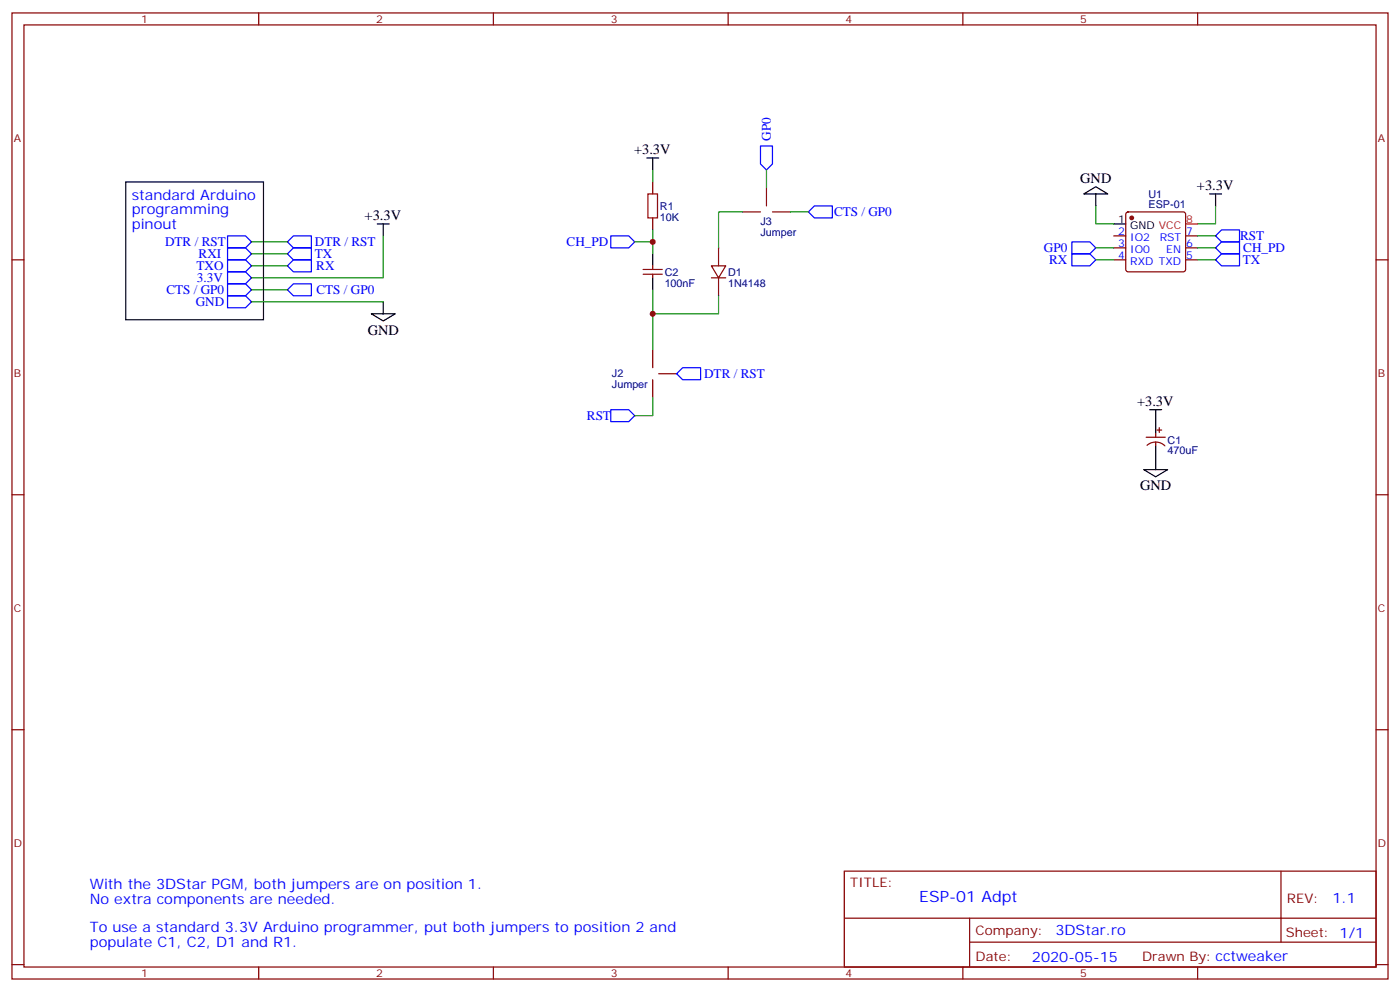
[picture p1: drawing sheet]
<svg xmlns="http://www.w3.org/2000/svg" width="412mm" height="292mm" viewBox="0 0 412 292" stroke-linecap="round" stroke-linejoin="round" font-family="sans-serif">
<g fill="none" stroke="#870000" stroke-width=".35">
<path d="M3.5 3.8h405.4v284.3h-405.4zM7.1 7.3h398.2v277.3h-398.2zM76.2 3.8v3.5M145.3 3.8v3.5M214.5 3.8v3.5M283.6 3.8v3.5M352.8 3.8v3.5M192.3 53.6v3.5M225.8 55.3v5.3M3.5 76.5h3.6M189.4 79.3h5.7M192.3 64.1v3.6"/>
<path d="M192.3 78.2v1.1M209.5 78.2h4.3l-2.1 3.6zM211.7 73v5.2M218.7 62.4h5.3M227.5 62.4h5.3M328.1 76.5h3.5M328.1 69.4h3.5M328.1 73h3.5M331.8 62.6l.5-.2h16.2l.5 .2 .2 .5v16.2l-.2 .5-.5 .2h-16.2l-.5-.2-.2-.5v-16.2zM349.2 76.5h3.6M349.2 69.4h3.6M349.2 73h3.6"/>
<path d="M405.3 76.5h3.6M189.4 80.7h5.7M192.3 80.7v1.1M209.5 81.8h4.3M211.7 81.8v5.3M192.3 102.9v5.3M192.3 111.8v5.3M194 110h5.3M337.6 128.7h5.7M337.9 131.1a3.8 3.8 0 0 1 5.2 .1M340.4 127.6v1.1M340.4 130.1v1.1"/>
<path d="M340.8 126.6h1.4M341.5 125.9v1.4M3.5 145.6h3.6M405.3 145.6h3.6M3.5 214.8h3.6M405.3 214.8h3.6M248.7 256.4h156.6v28.2h-156.6zM377.3 256.4v20.9M248.7 270.2h156.5M285.6 277.3h119.6M285.6 270.2v14.2M3.5 283.9h3.6"/>
<path d="M76.2 284.6v3.5M145.3 284.6v3.5M214.5 284.6v3.5M283.6 284.6v3.5M352.8 284.6v3.5M405.3 283.9h3.6"/>
</g>
<g fill="none" stroke="#00f" stroke-width=".35">
<path d="M224 43h3.5v5.3l-1.7 1.7-1.8-1.7zM67 69.4h5.3l1.8 1.8-1.8 1.8h-5.3zM67 76.5h5.3l1.8 1.7-1.8 1.8h-5.3zM67 73h5.3l1.8 1.7-1.8 1.8h-5.3zM84.7 74.7l1.7-1.7h5.3v3.5h-5.3zM84.7 78.2l1.7-1.7h5.3v3.5h-5.3zM84.7 71.2l1.7-1.8h5.3v3.6h-5.3zM179.9 69.4h5.3l1.8 1.8-1.8 1.8h-5.3zM238.1 62.4l1.8-1.8h5.3v3.5h-5.3zM315.7 71.2h5.3l1.8 1.8-1.8 1.7h-5.3zM315.7 74.7h5.3l1.8 1.8-1.8 1.7h-5.3zM358.1 76.5l1.7-1.8h5.3v3.5h-5.3z"/>
<path d="M358.1 69.4l1.7-1.7h5.3v3.5h-5.3zM358.1 73l1.7-1.8h5.3v3.5h-5.3zM67 80h5.3l1.8 1.8-1.8 1.7h-5.3zM67 83.5h5.3l1.8 1.8-1.8 1.8h-5.3zM67 87.1h5.3l1.8 1.7-1.8 1.8h-5.3zM84.7 85.3l1.7-1.8h5.3v3.6h-5.3zM199.3 110l1.8-1.8h5.3v3.6h-5.3zM179.9 120.6h5.3l1.8 1.7-1.8 1.8h-5.3z"/>
</g>
<g fill="none" stroke="#000" stroke-width=".35">
<path d="M37 53.6h40.6v40.5h-40.6zM190.5 46.5h3.5M192.3 46.5v3.5M319.3 57.1l3.5-2.1 3.5 2.1zM322.8 57.1v3.5M356.3 57.1h3.5M358.1 57.1v3.5M111.1 65.9h3.6M112.9 65.9v3.5M192.3 74.7v3.5M328.1 65.9h3.5M109.4 92.4h7l-3.5 2.1z"/>
<path d="M112.9 88.8v3.6M192.3 81.8v3.5M336.9 138.2h7.1l-3.6 2.1zM338.7 120.6h3.5M340.4 120.6v7M340.4 131.2v7"/>
</g>
<g fill="none" stroke="#008700" stroke-width=".35">
<path d="M192.3 50v3.6M225.8 50v5.3M74.1 74.7h10.6M74.1 78.2h10.6M74.1 71.2h10.6M112.9 69.4v12.4h-38.8M187 71.2h5.3M192.3 67.7v7M218.7 62.4h-7v10.6M232.8 62.4h5.3M322.8 60.6v5.3h5.3M322.8 73h5.3"/>
<path d="M322.8 76.5h5.3M352.8 73h5.3M352.8 76.5h5.3M352.8 69.4h5.3M358.1 60.6v5.3h-5.3M74.1 85.3h10.6M74.1 88.8h38.8M192.3 85.3v17.6M211.7 87.1v5.3h-19.4M192.3 117.1v5.2h-5.3"/>
</g>
<path d="M190.9 57.1h2.8v7h-2.8z" fill="none" stroke="#a10000" stroke-width=".35"/>
<path d="M349.2 65.9h3.6" fill="none" stroke="#f00" stroke-width=".35"/>
<circle cx="333.4" cy="64.1" r=".53" fill="#870000" stroke="#870000" stroke-width=".35"/>
<g fill="#c00">
<circle cx="192.3" cy="92.4" r=".88"/>
<circle cx="192.3" cy="71.2" r=".88"/>
</g>
<text font-size="4.6" fill="#00f" x="270.8" y="265.4">ESP-01 Adpt</text>
<g font-size="4.2">
<text x="186.8" y="45.3">+3.3V</text>
<text x="318.2" y="53.9">GND</text>
<text x="352.6" y="55.9">+3.3V</text>
<text x="107.4" y="64.7">+3.3V</text>
<text x="108.3" y="98.5">GND</text>
<text x="335" y="119.4">+3.3V</text>
<text x="335.9" y="144.3">GND</text>
</g>
<g font-size="4.2" fill="#00f">
<text x="38.8" y="58.8">standard Arduino</text>
<text x="38.8" y="63.1">programming</text>
<text x="38.8" y="67.3">pinout</text>
<text x="26.5" y="261.7">With the 3DStar PGM, both jumpers are on position 1.</text>
<text x="26.5" y="265.9">No extra components are needed.</text>
<text x="392.5" y="265.7">1.1</text>
<text x="26.5" y="274.4">To use a standard 3.3V Arduino programmer, put both jumpers to position 2 and</text>
<text x="310.9" y="275.2">3DStar.ro</text>
<text x="26.5" y="278.6">populate C1, C2, D1 and R1.</text>
<text x="304" y="283">2020-05-15</text>
</g>
<g font-size="3.9" fill="#00f">
<text x="227.1" y="41.5" transform="rotate(-90 227.1 41.5)">GP0</text>
<text x="245.7" y="63.6">CTS / GP0</text>
<text x="365.3" y="70.7">RST</text>
<text x="48.6" y="72.4">DTR / RST</text>
<text x="58.5" y="76">RXI</text>
<text x="92.7" y="75.9">TX</text>
<text x="92.8" y="72.5">DTR / RST</text>
<text x="166.9" y="72.4">CH_PD</text>
<text x="307.5" y="74.1">GP0</text>
<text x="309.1" y="77.7">RX</text>
<text x="366.1" y="77.7">TX</text>
<text x="366.2" y="74.2">CH_PD</text>
<text x="57.9" y="79.5">TXO</text>
<text x="58" y="83">3.3V</text>
<text x="93.2" y="79.5">RX</text>
<text x="49" y="86.5">CTS / GP0</text>
<text x="93.2" y="86.6">CTS / GP0</text>
<text x="57.7" y="90.1">GND</text>
<text x="207.4" y="111.3">DTR / RST</text>
<text x="172.9" y="123.5">RST</text>
</g>
<g font-size="3.9" fill="#800">
<text x="250.5" y="261">TITLE:</text>
<text x="379.1" y="265.7">REV:</text>
<text x="287.4" y="275.2">Company:</text>
<text x="378.7" y="275.8">Sheet: 1/1</text>
<text x="287.4" y="282.9">Date:</text>
<text x="336.4" y="282.9">Drawn By: cctweaker</text>
</g>
<g font-size="3.2" fill="#800">
<text x="41.6" y="6.8">1</text>
<text x="110.8" y="6.8">2</text>
<text x="179.9" y="6.8">3</text>
<text x="249.1" y="6.8">4</text>
<text x="318.2" y="6.8">5</text>
<text x="4.1" y="41.9">A</text>
<text x="405.9" y="41.9">A</text>
<text x="4.1" y="111.1">B</text>
<text x="405.9" y="111.1">B</text>
<text x="4.1" y="180.2">C</text>
<text x="405.9" y="180.2">C</text>
<text x="4.1" y="249.3">D</text>
<text x="405.9" y="249.3">D</text>
<text x="41.6" y="287.6">1</text>
<text x="110.8" y="287.6">2</text>
<text x="179.9" y="287.6">3</text>
<text x="249.1" y="287.6">4</text>
<text x="318.2" y="287.6">5</text>
</g>
<g font-size="3.2" fill="#000080">
<text x="338.3" y="58.1">U1</text>
<text x="194.4" y="64.9">10K</text>
<text x="194.4" y="61.7">R1</text>
<text x="338.3" y="61.3">ESP-01</text>
<text x="224" y="69.3">Jumper</text>
<text x="224" y="66.1">J3</text>
<text x="195.8" y="81.1">C2</text>
<text x="214.5" y="81.1">D1</text>
<text x="195.8" y="84.4">100nF</text>
<text x="214.5" y="84.4">1N4148</text>
<text x="180.3" y="111.1">J2</text>
<text x="180.3" y="114.2">Jumper</text>
<text x="344" y="130.6">C1</text>
<text x="344" y="133.7">470uF</text>
</g>
<g font-size="3.2">
<text x="329.4" y="65.5">1</text>
<text x="332.9" y="67.3">GND VCC</text>
</g>
<text font-size="3.2" fill="#f00" x="349.4" y="65.5">8</text>
<g font-size="3.2" fill="#00f">
<text x="329.4" y="69.1">2</text>
<text x="332.9" y="70.8">IO2</text>
<text x="341.6" y="70.8">RST</text>
<text x="349.4" y="69.1">7</text>
<text x="329.4" y="76.1">4</text>
<text x="329.4" y="72.6">3</text>
<text x="332.9" y="77.9">RXD TXD</text>
<text x="332.9" y="74.4">IO0</text>
<text x="343.6" y="74.4">EN</text>
<text x="349.4" y="72.6">6</text>
<text x="349.4" y="76.1">5</text>
</g>
</svg>
